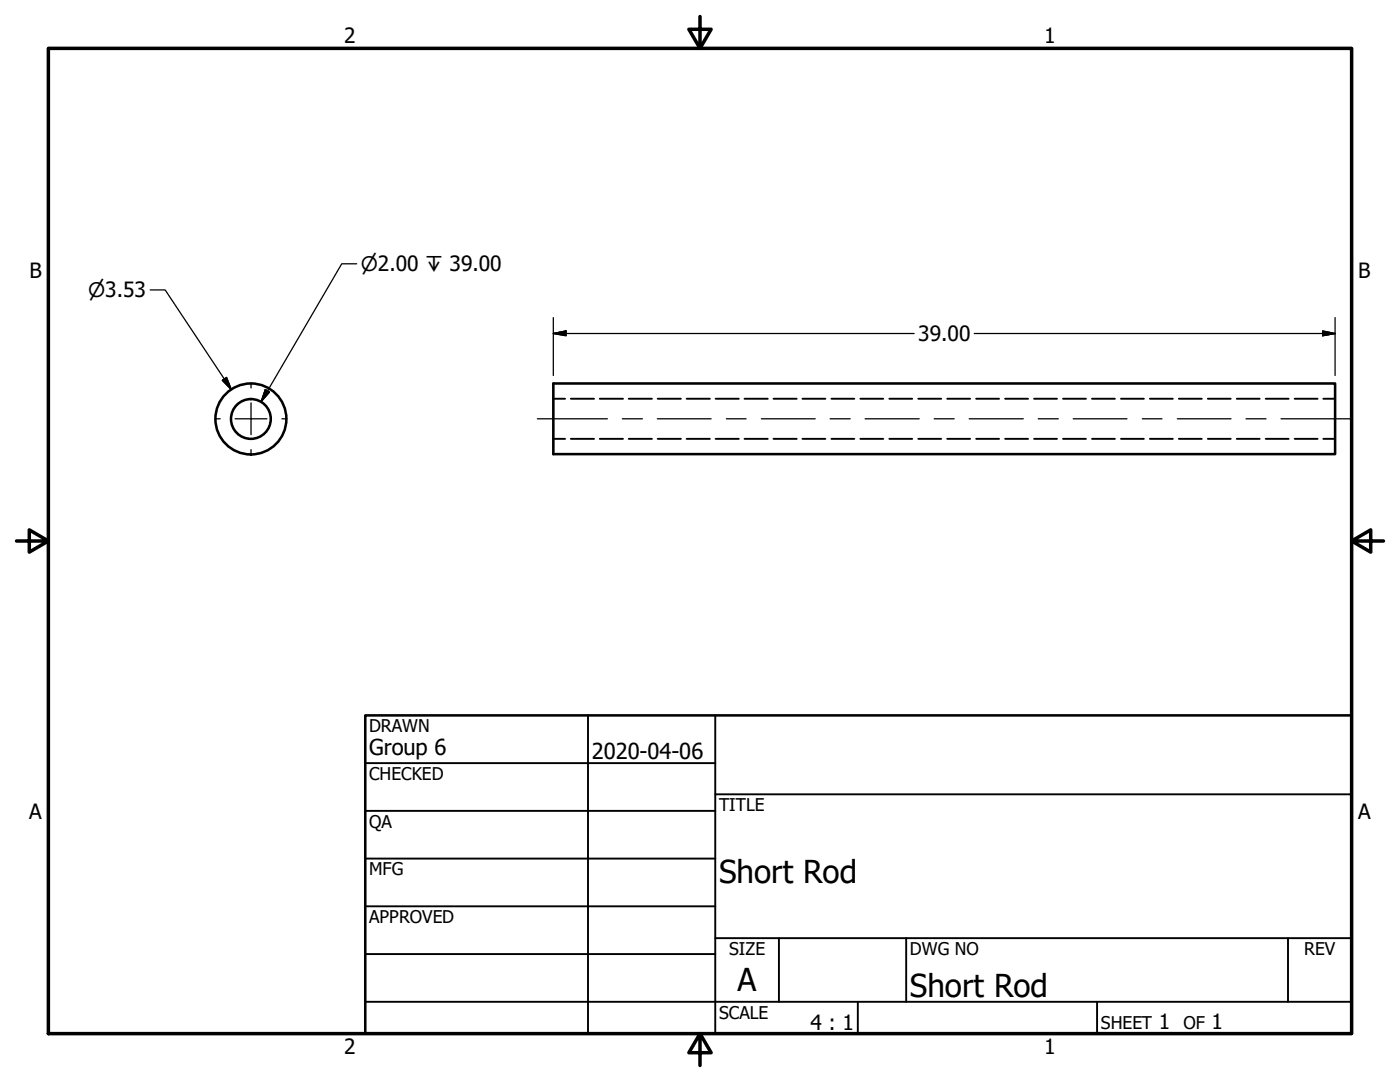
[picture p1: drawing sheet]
<svg xmlns="http://www.w3.org/2000/svg" width="279mm" height="216mm" viewBox="0 0 279 216" stroke-linecap="round" stroke-linejoin="round" font-family="sans-serif">
<!-- layer: Visible (ANSI) -->
<g fill="none" stroke="#000" stroke-width=".51">
<path d="M110.4 76.5h156v14.1h-156z"/>
<circle cx="50.1" cy="83.6" r="4"/>
<circle cx="50.1" cy="83.6" r="7.1"/>
</g>
<!-- layer: Hidden (ANSI) -->
<g fill="none" stroke="#000" stroke-width=".38">
<path d="M110.4 79.6h2.4M113.9 79.6h4.7M119.7 79.6h4.6M125.5 79.6h4.6M131.3 79.6h4.6M137 79.6h4.7M142.8 79.6h4.6M148.6 79.6h4.6M154.4 79.6h4.6M160.1 79.6h4.6M165.9 79.6h4.6M171.7 79.6h4.6"/>
<path d="M177.5 79.6h4.6M183.3 79.6h4.5M189 79.6h4.6M194.8 79.6h4.6M200.6 79.6h4.6M206.4 79.6h4.5M212.2 79.6h4.5M217.9 79.6h4.6M223.7 79.6h4.6M229.5 79.6h4.6M235.3 79.6h4.5M241 79.6h4.6"/>
<path d="M246.8 79.6h4.6M252.6 79.6h4.6M258.4 79.6h4.6M264.1 79.6h2.3M110.4 87.6h2.4M113.9 87.6h4.7M119.7 87.6h4.6M125.5 87.6h4.6M131.3 87.6h4.6M137 87.6h4.7M142.8 87.6h4.6M148.6 87.6h4.6"/>
<path d="M154.4 87.6h4.6M160.1 87.6h4.6M165.9 87.6h4.6M171.7 87.6h4.6M177.5 87.6h4.6M183.3 87.6h4.5M189 87.6h4.6M194.8 87.6h4.6M200.6 87.6h4.6M206.4 87.6h4.5M212.2 87.6h4.5M217.9 87.6h4.6"/>
<path d="M223.7 87.6h4.6M229.5 87.6h4.6M235.3 87.6h4.5M241 87.6h4.6M246.8 87.6h4.6M252.6 87.6h4.6M258.4 87.6h4.6M264.1 87.6h2.3"/>
</g>
<!-- layer: Border (ANSI) -->
<path d="M9.7 9.7h260v196.5h-260zM139.7 3.3v6.4l-2.2-3.9h4.4l-2.2 3.9M3.3 107.9h6.4l-3.9-2.2v4.5l3.9-2.3M269.7 107.9l3.9 2.3v-4.5l-3.9 2.2h6.4M139.7 206.2l2.2 3.9h-4.4l2.2-3.9v6.4" fill="none" stroke="#000" stroke-width=".7"/>
<!-- layer: Title (ANSI) -->
<g fill="none" stroke="#000" stroke-width=".38">
<path d="M72.9 152.3h69.8M117.3 142.7v63.5M142.7 158.5h127M142.7 142.7v63.5M72.9 161.8h69.8M72.9 171.3h69.8M72.9 199.9h196.8M72.9 180.8h69.8M72.9 190.4h69.8M142.7 187.2h127M155.4 187.2v12.7M171.2 199.9v6.3"/>
<path d="M180.8 187.2v12.7M218.9 199.9v6.3M257 187.2v12.7"/>
</g>
<path d="M72.9 142.7h196.8v63.5h-196.8z" fill="none" stroke="#000" stroke-width=".51"/>
<!-- layer: Dimension (ANSI) -->
<path d="M30 57.8h3l13.2 19.9M44.4 75.9l.8-.6 1 2.4zM110.4 66.5l2.6-.5v1zM110.4 66.5h72M110.4 63.4v11.5M194.4 66.5h72M264 66l2.4 .5-2.4 .5zM266.4 63.4v11.5" fill="none" stroke="#000" stroke-width=".25"/>
<path d="M44.4 75.9l1.8 1.8zM44.4 75.9l.8-.6 1 2.4zM110.4 66.5l2.6-.5zM110.4 66.5l2.6-.5v1zM264 67l2.4-.5zM264 66l2.4 .5-2.4 .5z" fill="#000" stroke="#000" stroke-width=".25"/>
<!-- layer: Symbol (ANSI) -->
<path d="M71.2 52.6h-3l-16.1 27.5M53 77.7l.8 .5-1.7 1.9z" fill="none" stroke="#000" stroke-width=".25"/>
<path d="M53 77.7l-.9 2.4zM53 77.7l.8 .5-1.7 1.9z" fill="#000" stroke="#000" stroke-width=".25"/>
<!-- layer: Centerline (ANSI) -->
<g fill="none" stroke="#000" stroke-width=".25">
<path d="M107.3 83.6h13.9M124.2 83.6h4M131.2 83.6h10.7M145 83.6h3.9M152 83.6h10.7M165.7 83.6h4M172.7 83.6h10.8M186.4 83.6h4M193.4 83.6h10.8M207.2 83.6h4M214.2 83.6h10.7M228 83.6h3.9"/>
<path d="M234.9 83.6h10.8M248.7 83.6h4M255.7 83.6h13.9"/>
</g>
<!-- layer: Center Mark (ANSI) -->
<path d="M50.1 76.4v1M42.9 83.6h1M46.9 83.6h6.4M50.1 80.4v6.3M50.1 89.7v1M56.3 83.6h1" fill="none" stroke="#000" stroke-width=".25"/>
<g font-size="6.3">
<text x="143.5" y="176.3">Short Rod</text>
<text x="147.2" y="197.7">A</text>
<text x="181.6" y="199">Short Rod</text>
</g>
<g font-size="4.4">
<text x="73.7" y="150.6">Group 6</text>
<text x="118.1" y="151.4">2020-04-06</text>
</g>
<g font-size="4.2">
<text x="68.7" y="8.6">2</text>
<text x="208.4" y="8.6">1</text>
<text x="5.9" y="55.5">B</text>
<text x="271.1" y="55.5">B</text>
<text x="183.3" y="68.1">39.00</text>
<text x="5.8" y="163.4">A</text>
<text x="271" y="163.4">A</text>
<text x="161.7" y="205.5">4 : 1</text>
<text x="231.3" y="205.4">1</text>
<text x="241.8" y="205.4">1</text>
<text x="68.7" y="210.3">2</text>
<text x="208.4" y="210.3">1</text>
</g>
<g font-size="4">
<text x="17.6" y="59.3">⌀3.53</text>
<text x="72" y="54.2">⌀2.00 ↧ 39.00</text>
</g>
<g font-size="3.5">
<text x="73.7" y="146">DRAWN</text>
<text x="73.7" y="155.6">CHECKED</text>
<text x="143.5" y="161.8">TITLE</text>
<text x="73.7" y="165.2">QA</text>
<text x="73.7" y="174.7">MFG</text>
<text x="73.7" y="184.2">APPROVED</text>
<text x="145.5" y="190.6">SIZE</text>
<text x="181.6" y="190.6">DWG NO</text>
<text x="260.3" y="190.5">REV</text>
<text x="143.5" y="203.3">SCALE</text>
<text x="219.7" y="205.4">SHEET</text>
<text x="236.2" y="205.4">OF</text>
</g>
</svg>
